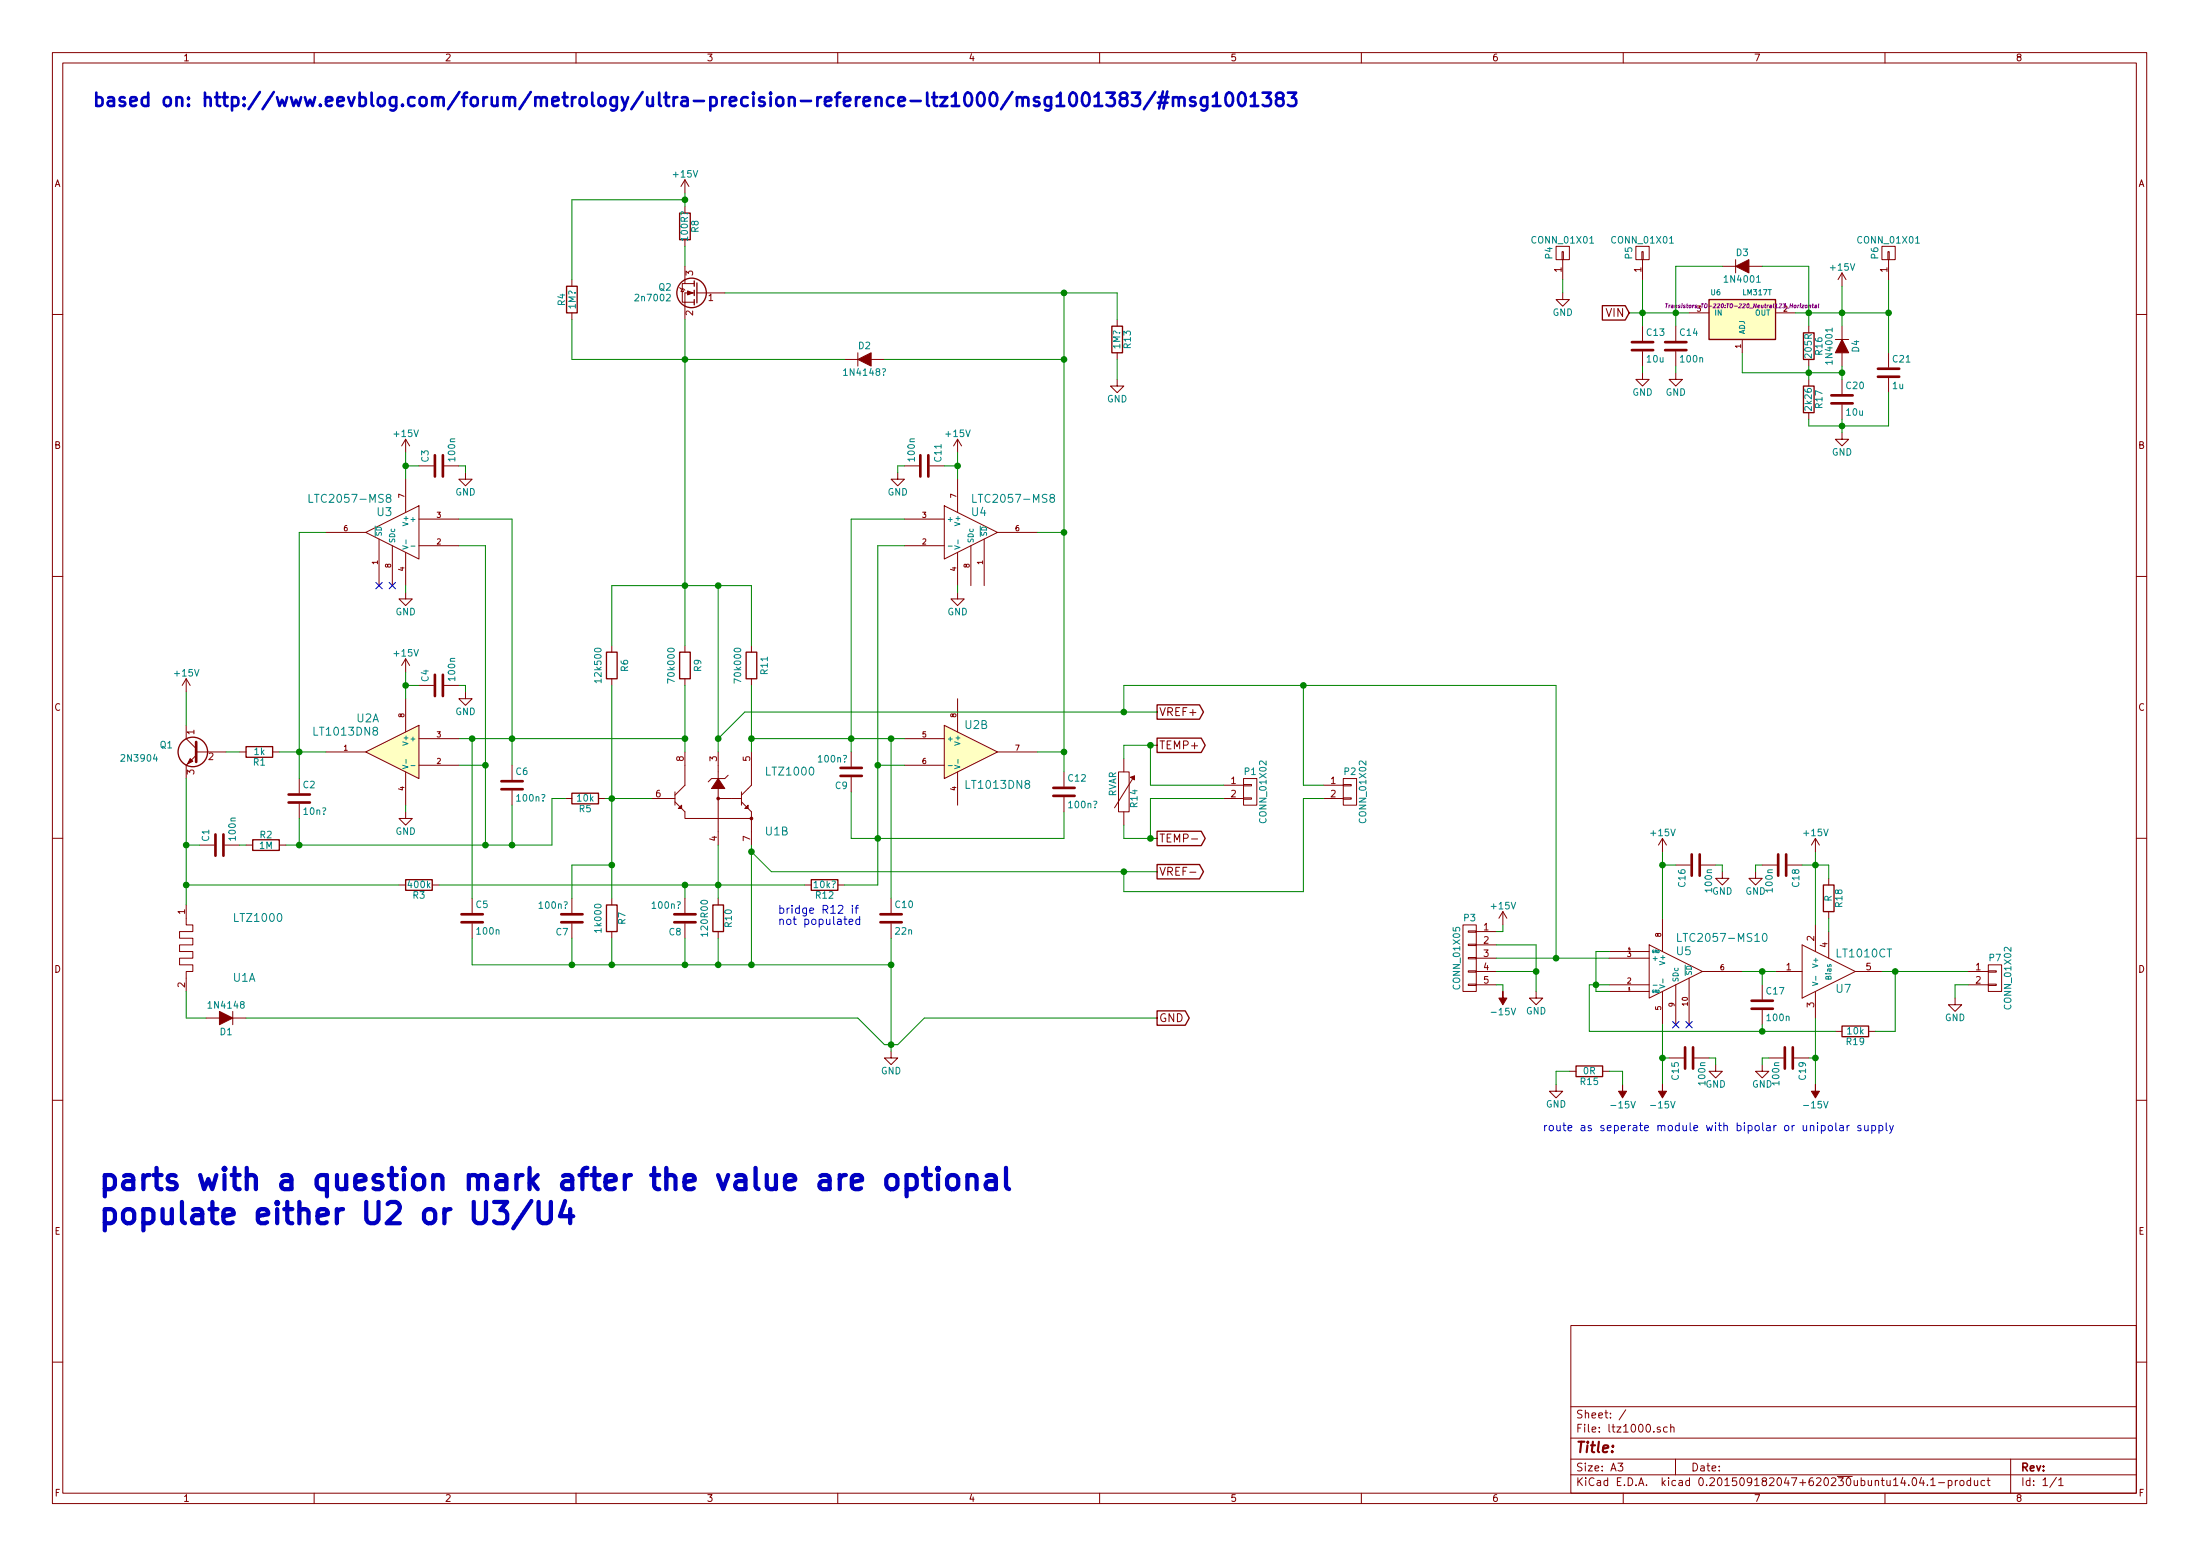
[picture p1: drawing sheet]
EESchema Schematic File Version 2
LIBS:power
LIBS:device
LIBS:transistors
LIBS:conn
LIBS:linear
LIBS:regul
LIBS:74xx
LIBS:cmos4000
LIBS:adc-dac
LIBS:memory
LIBS:xilinx
LIBS:microcontrollers
LIBS:dsp
LIBS:microchip
LIBS:analog_switches
LIBS:motorola
LIBS:texas
LIBS:intel
LIBS:audio
LIBS:interface
LIBS:digital-audio
LIBS:philips
LIBS:display
LIBS:cypress
LIBS:siliconi
LIBS:opto
LIBS:atmel
LIBS:contrib
LIBS:valves
LIBS:amps
LIBS:connector
LIBS:crystal_smd
LIBS:documentation
LIBS:ic
LIBS:misc
LIBS:mixed-signal
LIBS:powersyms
LIBS:rf
LIBS:uni
LIBS:vreg
LIBS:µcontroller
LIBS:ltz1000-cache
EELAYER 25 0
EELAYER END
$Descr A3 16535 11693
encoding utf-8
Sheet 1 1
Title ""
Date ""
Rev ""
Comp ""
Comment1 ""
Comment2 ""
Comment3 ""
Comment4 ""
$EndDescr
$Comp
L LTZ1000 U1
U 1 1
P 1400 7100
F 0 "U1" H 1750 6850 60  0000 L CNN
F 1 "LTZ1000" H 1750 7300 60  0000 L CNN
F 2 "misc:TO-5-8" H 1700 6550 60  0001 C CNN
F 3 "" H 1700 6550 60  0000 C CNN
	1    1400 7100
	1    0    0    -1  
$EndComp
$Comp
L LTZ1000 U1
U 2 1
P 5400 6000
F 0 "U1" H 5750 5750 60  0000 L CNN
F 1 "LTZ1000" H 5750 6200 60  0000 L CNN
F 2 "misc:TO-5-8" H 5700 5450 60  0001 C CNN
F 3 "" H 5700 5450 60  0000 C CNN
	2    5400 6000
	1    0    0    -1  
$EndComp
$Comp
L Q_NPN_CBE Q1
U 1 1
P 1500 5650
F 0 "Q1" H 1800 5700 50  0000 R CNN
F 1 "2N3904" H 2100 5600 50  0000 R CNN
F 2 "Housings_TO-92:TO-92_Molded_Narrow" H 1700 5750 29  0001 C CNN
F 3 "" H 1500 5650 60  0000 C CNN
	1    1500 5650
	-1   0    0    -1  
$EndComp
$Comp
L R R1
U 1 1
P 1950 5650
F 0 "R1" V 2030 5650 50  0000 C CNN
F 1 "1k" V 1950 5650 50  0000 C CNN
F 2 "Capacitors_SMD:C_0603" V 1880 5650 30  0001 C CNN
F 3 "" H 1950 5650 30  0000 C CNN
	1    1950 5650
	0    1    1    0   
$EndComp
$Comp
L D D1
U 1 1
P 1700 7650
F 0 "D1" H 1700 7750 50  0000 C CNN
F 1 "1N4148" H 1700 7550 50  0000 C CNN
F 2 "Diodes_ThroughHole:Diode_DO-41_SOD81_Horizontal_RM10" H 1700 7650 60  0001 C CNN
F 3 "" H 1700 7650 60  0000 C CNN
	1    1700 7650
	-1   0    0    1   
$EndComp
$Comp
L LM358 U2
U 1 1
P 2950 5650
F 0 "U2" H 3050 5900 60  0000 L CNN
F 1 "LT1013DN8" H 3050 5800 60  0000 L CNN
F 2 "Sockets_DIP:DIP-8__300" H 2950 5650 60  0001 C CNN
F 3 "" H 2950 5650 60  0000 C CNN
	1    2950 5650
	-1   0    0    -1  
$EndComp
$Comp
L LM358 U2
U 2 1
P 7300 5650
F 0 "U2" H 7250 5850 60  0000 L CNN
F 1 "LT1013DN8" H 7250 5400 60  0000 L CNN
F 2 "Sockets_DIP:DIP-8__300" H 7300 5650 60  0001 C CNN
F 3 "" H 7300 5650 60  0000 C CNN
	2    7300 5650
	1    0    0    -1  
$EndComp
$Comp
L R R2
U 1 1
P 2000 6350
F 0 "R2" V 2080 6350 50  0000 C CNN
F 1 "1M" V 2000 6350 50  0000 C CNN
F 2 "Capacitors_SMD:C_0603" V 1930 6350 30  0001 C CNN
F 3 "" H 2000 6350 30  0000 C CNN
	1    2000 6350
	0    -1   -1   0   
$EndComp
$Comp
L C C1
U 1 1
P 1650 6350
F 0 "C1" H 1675 6450 50  0000 L CNN
F 1 "100n" H 1675 6250 50  0000 L CNN
F 2 "Capacitors_SMD:C_0603" H 1688 6200 30  0001 C CNN
F 3 "" H 1650 6350 60  0000 C CNN
	1    1650 6350
	0    -1   -1   0   
$EndComp
$Comp
L +15V #PWR01
U 1 1
P 1400 5200
F 0 "#PWR01" H 1400 5050 50  0001 C CNN
F 1 "+15V" H 1400 5340 50  0000 C CNN
F 2 "" H 1400 5200 60  0000 C CNN
F 3 "" H 1400 5200 60  0000 C CNN
	1    1400 5200
	1    0    0    -1  
$EndComp
$Comp
L +15V #PWR02
U 1 1
P 3050 5050
F 0 "#PWR02" H 3050 4900 50  0001 C CNN
F 1 "+15V" H 3050 5190 50  0000 C CNN
F 2 "" H 3050 5050 60  0000 C CNN
F 3 "" H 3050 5050 60  0000 C CNN
	1    3050 5050
	1    0    0    -1  
$EndComp
$Comp
L C C4
U 1 1
P 3300 5150
F 0 "C4" H 3325 5250 50  0000 L CNN
F 1 "100n" H 3325 5050 50  0000 L CNN
F 2 "Capacitors_ThroughHole:C_Rect_L7_W2.5_P5" H 3338 5000 30  0001 C CNN
F 3 "" H 3300 5150 60  0000 C CNN
	1    3300 5150
	0    -1   -1   0   
$EndComp
$Comp
L GND #PWR03
U 1 1
P 3500 5200
F 0 "#PWR03" H 3500 4950 50  0001 C CNN
F 1 "GND" H 3500 5050 50  0000 C CNN
F 2 "" H 3500 5200 60  0000 C CNN
F 3 "" H 3500 5200 60  0000 C CNN
	1    3500 5200
	1    0    0    -1  
$EndComp
$Comp
L LTC2057-MS8 U3
U 1 1
P 2950 4000
F 0 "U3" H 2950 4150 60  0000 L CNN
F 1 "LTC2057-MS8" H 2950 4250 60  0000 L CNN
F 2 "Housings_SSOP:MSOP-8_3x3mm_Pitch0.65mm" H 2950 4000 60  0001 C CNN
F 3 "" H 2950 4000 60  0000 C CNN
	1    2950 4000
	-1   0    0    -1  
$EndComp
$Comp
L +15V #PWR04
U 1 1
P 3050 3400
F 0 "#PWR04" H 3050 3250 50  0001 C CNN
F 1 "+15V" H 3050 3540 50  0000 C CNN
F 2 "" H 3050 3400 60  0000 C CNN
F 3 "" H 3050 3400 60  0000 C CNN
	1    3050 3400
	1    0    0    -1  
$EndComp
$Comp
L C C3
U 1 1
P 3300 3500
F 0 "C3" H 3325 3600 50  0000 L CNN
F 1 "100n" H 3325 3400 50  0000 L CNN
F 2 "Capacitors_SMD:C_0603" H 3338 3350 30  0001 C CNN
F 3 "" H 3300 3500 60  0000 C CNN
	1    3300 3500
	0    -1   -1   0   
$EndComp
$Comp
L GND #PWR05
U 1 1
P 3500 3550
F 0 "#PWR05" H 3500 3300 50  0001 C CNN
F 1 "GND" H 3500 3400 50  0000 C CNN
F 2 "" H 3500 3550 60  0000 C CNN
F 3 "" H 3500 3550 60  0000 C CNN
	1    3500 3550
	1    0    0    -1  
$EndComp
$Comp
L GND #PWR06
U 1 1
P 3050 6100
F 0 "#PWR06" H 3050 5850 50  0001 C CNN
F 1 "GND" H 3050 5950 50  0000 C CNN
F 2 "" H 3050 6100 60  0000 C CNN
F 3 "" H 3050 6100 60  0000 C CNN
	1    3050 6100
	1    0    0    -1  
$EndComp
$Comp
L GND #PWR07
U 1 1
P 3050 4450
F 0 "#PWR07" H 3050 4200 50  0001 C CNN
F 1 "GND" H 3050 4300 50  0000 C CNN
F 2 "" H 3050 4450 60  0000 C CNN
F 3 "" H 3050 4450 60  0000 C CNN
	1    3050 4450
	1    0    0    -1  
$EndComp
NoConn ~ 2950 4400
NoConn ~ 2850 4400
$Comp
L C C6
U 1 1
P 3850 5900
F 0 "C6" H 3875 6000 50  0000 L CNN
F 1 "100n?" H 3875 5800 50  0000 L CNN
F 2 "Capacitors_SMD:C_0603" H 3888 5750 30  0001 C CNN
F 3 "" H 3850 5900 60  0000 C CNN
	1    3850 5900
	1    0    0    -1  
$EndComp
$Comp
L C C2
U 1 1
P 2250 6000
F 0 "C2" H 2275 6100 50  0000 L CNN
F 1 "10n?" H 2275 5900 50  0000 L CNN
F 2 "Capacitors_SMD:C_0603" H 2288 5850 30  0001 C CNN
F 3 "" H 2250 6000 60  0000 C CNN
	1    2250 6000
	1    0    0    -1  
$EndComp
Text Notes 700  800  0    100  ~ 20
based on: http://www.eevblog.com/forum/metrology/ultra-precision-reference-ltz1000/msg1001383/#msg1001383
$Comp
L R R5
U 1 1
P 4400 6000
F 0 "R5" V 4480 6000 50  0000 C CNN
F 1 "10k" V 4400 6000 50  0000 C CNN
F 2 "Capacitors_SMD:C_0603" V 4330 6000 30  0001 C CNN
F 3 "" H 4400 6000 30  0000 C CNN
	1    4400 6000
	0    1    1    0   
$EndComp
$Comp
L R R7
U 1 1
P 4600 6900
F 0 "R7" V 4680 6900 50  0000 C CNN
F 1 "1k000" V 4500 6900 50  0000 C CNN
F 2 "Resistors_ThroughHole:Resistor_Horizontal_RM30mm" V 4530 6900 30  0001 C CNN
F 3 "" H 4600 6900 30  0000 C CNN
	1    4600 6900
	1    0    0    -1  
$EndComp
$Comp
L R R6
U 1 1
P 4600 5000
F 0 "R6" V 4700 5000 50  0000 C CNN
F 1 "12k500" V 4500 5000 50  0000 C CNN
F 2 "Resistors_ThroughHole:Resistor_Horizontal_RM30mm" V 4530 5000 30  0001 C CNN
F 3 "" H 4600 5000 30  0000 C CNN
	1    4600 5000
	1    0    0    -1  
$EndComp
$Comp
L C C7
U 1 1
P 4300 6900
F 0 "C7" H 4325 7000 50  0000 L CNN
F 1 "100n?" H 4325 6800 50  0000 L CNN
F 2 "Capacitors_SMD:C_0603" H 4338 6750 30  0001 C CNN
F 3 "" H 4300 6900 60  0000 C CNN
	1    4300 6900
	-1   0    0    1   
$EndComp
$Comp
L R R10
U 1 1
P 5400 6900
F 0 "R10" V 5480 6900 50  0000 C CNN
F 1 "120R00" V 5300 6900 50  0000 C CNN
F 2 "Resistors_ThroughHole:Resistor_Horizontal_RM30mm" V 5330 6900 30  0001 C CNN
F 3 "" H 5400 6900 30  0000 C CNN
	1    5400 6900
	1    0    0    -1  
$EndComp
$Comp
L R R3
U 1 1
P 3150 6650
F 0 "R3" V 3230 6650 50  0000 C CNN
F 1 "400k" V 3150 6650 50  0000 C CNN
F 2 "Capacitors_SMD:C_0603" V 3080 6650 30  0001 C CNN
F 3 "" H 3150 6650 30  0000 C CNN
	1    3150 6650
	0    1    1    0   
$EndComp
$Comp
L C C8
U 1 1
P 5150 6900
F 0 "C8" H 5175 7000 50  0000 L CNN
F 1 "100n?" H 5175 6800 50  0000 L CNN
F 2 "Capacitors_SMD:C_0603" H 5188 6750 30  0001 C CNN
F 3 "" H 5150 6900 60  0000 C CNN
	1    5150 6900
	-1   0    0    1   
$EndComp
$Comp
L R R9
U 1 1
P 5150 5000
F 0 "R9" V 5250 5000 50  0000 C CNN
F 1 "70k000" V 5050 5000 50  0000 C CNN
F 2 "Resistors_ThroughHole:Resistor_Horizontal_RM30mm" V 5080 5000 30  0001 C CNN
F 3 "" H 5150 5000 30  0000 C CNN
	1    5150 5000
	1    0    0    -1  
$EndComp
$Comp
L R R11
U 1 1
P 5650 5000
F 0 "R11" V 5750 5000 50  0000 C CNN
F 1 "70k000" V 5550 5000 50  0000 C CNN
F 2 "Resistors_ThroughHole:Resistor_Horizontal_RM30mm" V 5580 5000 30  0001 C CNN
F 3 "" H 5650 5000 30  0000 C CNN
	1    5650 5000
	1    0    0    -1  
$EndComp
$Comp
L R R12
U 1 1
P 6200 6650
F 0 "R12" V 6280 6650 50  0000 C CNN
F 1 "10k?" V 6200 6650 50  0000 C CNN
F 2 "Capacitors_SMD:C_0603" V 6130 6650 30  0001 C CNN
F 3 "" H 6200 6650 30  0000 C CNN
	1    6200 6650
	0    1    1    0   
$EndComp
$Comp
L C C9
U 1 1
P 6400 5800
F 0 "C9" H 6425 5900 50  0000 L CNN
F 1 "100n?" H 6425 5700 50  0000 L CNN
F 2 "Capacitors_SMD:C_0603" H 6438 5650 30  0001 C CNN
F 3 "" H 6400 5800 60  0000 C CNN
	1    6400 5800
	-1   0    0    1   
$EndComp
$Comp
L C C12
U 1 1
P 8000 5950
F 0 "C12" H 8025 6050 50  0000 L CNN
F 1 "100n?" H 8025 5850 50  0000 L CNN
F 2 "Capacitors_SMD:C_0603" H 8038 5800 30  0001 C CNN
F 3 "" H 8000 5950 60  0000 C CNN
	1    8000 5950
	1    0    0    -1  
$EndComp
$Comp
L LTC2057-MS8 U4
U 1 1
P 7300 4000
F 0 "U4" H 7300 4150 60  0000 L CNN
F 1 "LTC2057-MS8" H 7300 4250 60  0000 L CNN
F 2 "Housings_SSOP:MSOP-8_3x3mm_Pitch0.65mm" H 7300 4000 60  0001 C CNN
F 3 "" H 7300 4000 60  0000 C CNN
	1    7300 4000
	1    0    0    -1  
$EndComp
$Comp
L +15V #PWR08
U 1 1
P 7200 3400
F 0 "#PWR08" H 7200 3250 50  0001 C CNN
F 1 "+15V" H 7200 3540 50  0000 C CNN
F 2 "" H 7200 3400 60  0000 C CNN
F 3 "" H 7200 3400 60  0000 C CNN
	1    7200 3400
	-1   0    0    -1  
$EndComp
$Comp
L C C11
U 1 1
P 6950 3500
F 0 "C11" H 6975 3600 50  0000 L CNN
F 1 "100n" H 6975 3400 50  0000 L CNN
F 2 "Capacitors_SMD:C_0603" H 6988 3350 30  0001 C CNN
F 3 "" H 6950 3500 60  0000 C CNN
	1    6950 3500
	0    1    -1   0   
$EndComp
$Comp
L GND #PWR09
U 1 1
P 6750 3550
F 0 "#PWR09" H 6750 3300 50  0001 C CNN
F 1 "GND" H 6750 3400 50  0000 C CNN
F 2 "" H 6750 3550 60  0000 C CNN
F 3 "" H 6750 3550 60  0000 C CNN
	1    6750 3550
	-1   0    0    -1  
$EndComp
$Comp
L GND #PWR010
U 1 1
P 7200 4450
F 0 "#PWR010" H 7200 4200 50  0001 C CNN
F 1 "GND" H 7200 4300 50  0000 C CNN
F 2 "" H 7200 4450 60  0000 C CNN
F 3 "" H 7200 4450 60  0000 C CNN
	1    7200 4450
	1    0    0    -1  
$EndComp
$Comp
L D D2
U 1 1
P 6500 2700
F 0 "D2" H 6500 2800 50  0000 C CNN
F 1 "1N4148?" H 6500 2600 50  0000 C CNN
F 2 "Diodes_ThroughHole:Diode_DO-41_SOD81_Horizontal_RM10" H 6500 2700 60  0001 C CNN
F 3 "" H 6500 2700 60  0000 C CNN
	1    6500 2700
	1    0    0    -1  
$EndComp
$Comp
L C C10
U 1 1
P 6700 6900
F 0 "C10" H 6725 7000 50  0000 L CNN
F 1 "22n" H 6725 6800 50  0000 L CNN
F 2 "Capacitors_ThroughHole:C_Rect_L7_W2.5_P5" H 6738 6750 30  0001 C CNN
F 3 "" H 6700 6900 60  0000 C CNN
	1    6700 6900
	1    0    0    -1  
$EndComp
$Comp
L R R8
U 1 1
P 5150 1700
F 0 "R8" V 5230 1700 50  0000 C CNN
F 1 "100R?" V 5150 1700 50  0000 C CNN
F 2 "Capacitors_SMD:C_0603" V 5080 1700 30  0001 C CNN
F 3 "" H 5150 1700 30  0000 C CNN
	1    5150 1700
	1    0    0    -1  
$EndComp
$Comp
L +15V #PWR011
U 1 1
P 5150 1450
F 0 "#PWR011" H 5150 1300 50  0001 C CNN
F 1 "+15V" H 5150 1590 50  0000 C CNN
F 2 "" H 5150 1450 60  0000 C CNN
F 3 "" H 5150 1450 60  0000 C CNN
	1    5150 1450
	1    0    0    -1  
$EndComp
$Comp
L R R4
U 1 1
P 4300 2250
F 0 "R4" V 4380 2250 50  0000 C CNN
F 1 "1M?" V 4300 2250 50  0000 C CNN
F 2 "Capacitors_SMD:C_0603" V 4230 2250 30  0001 C CNN
F 3 "" H 4300 2250 30  0000 C CNN
	1    4300 2250
	-1   0    0    1   
$EndComp
$Comp
L R R13
U 1 1
P 8400 2550
F 0 "R13" V 8480 2550 50  0000 C CNN
F 1 "1M?" V 8400 2550 50  0000 C CNN
F 2 "Capacitors_SMD:C_0603" V 8330 2550 30  0001 C CNN
F 3 "" H 8400 2550 30  0000 C CNN
	1    8400 2550
	1    0    0    -1  
$EndComp
$Comp
L 2n7002 Q2
U 1 1
P 5250 2200
F 0 "Q2" H 5450 2240 50  0000 L CNN
F 1 "2n7002" H 5450 2160 50  0000 L CNN
F 2 "Housings_SOT-23_SOT-143_TSOT-6:SOT-23" H 5450 2300 29  0001 C CNN
F 3 "" H 5250 2200 60  0000 C CNN
	1    5250 2200
	-1   0    0    -1  
$EndComp
$Comp
L GND #PWR012
U 1 1
P 8400 2850
F 0 "#PWR012" H 8400 2600 50  0001 C CNN
F 1 "GND" H 8400 2700 50  0000 C CNN
F 2 "" H 8400 2850 60  0000 C CNN
F 3 "" H 8400 2850 60  0000 C CNN
	1    8400 2850
	1    0    0    -1  
$EndComp
$Comp
L C C5
U 1 1
P 3550 6900
F 0 "C5" H 3575 7000 50  0000 L CNN
F 1 "100n" H 3575 6800 50  0000 L CNN
F 2 "Capacitors_ThroughHole:C_Rect_L7_W2.5_P5" H 3588 6750 30  0001 C CNN
F 3 "" H 3550 6900 60  0000 C CNN
	1    3550 6900
	1    0    0    -1  
$EndComp
Text GLabel 8700 5350 2    60   Output ~ 0
VREF+
Text GLabel 8700 6550 2    60   Output ~ 0
VREF-
$Comp
L GND #PWR013
U 1 1
P 6700 7900
F 0 "#PWR013" H 6700 7650 50  0001 C CNN
F 1 "GND" H 6700 7750 50  0000 C CNN
F 2 "" H 6700 7900 60  0000 C CNN
F 3 "" H 6700 7900 60  0000 C CNN
	1    6700 7900
	1    0    0    -1  
$EndComp
$Comp
L RVAR R14
U 1 1
P 8450 5950
F 0 "R14" V 8530 5900 50  0000 C CNN
F 1 "RVAR" V 8370 6010 50  0000 C CNN
F 2 "Capacitors_SMD:C_0603" H 8450 5950 60  0001 C CNN
F 3 "" H 8450 5950 60  0000 C CNN
	1    8450 5950
	1    0    0    -1  
$EndComp
Wire Wire Line
	1400 5850 1400 6800
Wire Wire Line
	1700 5650 1800 5650
Wire Wire Line
	1400 7650 1550 7650
Wire Wire Line
	1400 7650 1400 7450
Wire Wire Line
	2100 5650 2450 5650
Wire Wire Line
	1500 6350 1400 6350
Connection ~ 1400 6350
Wire Wire Line
	1800 6350 1850 6350
Wire Wire Line
	2150 6350 4150 6350
Wire Wire Line
	3650 4100 3650 6350
Wire Wire Line
	3650 5750 3450 5750
Wire Wire Line
	1400 5450 1400 5200
Wire Wire Line
	3050 5050 3050 5250
Wire Wire Line
	3050 5150 3150 5150
Connection ~ 3050 5150
Wire Wire Line
	3500 5200 3500 5150
Wire Wire Line
	3500 5150 3450 5150
Wire Wire Line
	2450 4000 2250 4000
Wire Wire Line
	2250 4000 2250 5850
Connection ~ 2250 5650
Connection ~ 3650 5750
Wire Wire Line
	3450 5550 5150 5550
Wire Wire Line
	3650 4100 3450 4100
Wire Wire Line
	3450 3900 3850 3900
Wire Wire Line
	3850 3900 3850 5750
Connection ~ 3850 5550
Wire Wire Line
	3050 3400 3050 3600
Wire Wire Line
	3050 3500 3150 3500
Connection ~ 3050 3500
Wire Wire Line
	3500 3550 3500 3500
Wire Wire Line
	3500 3500 3450 3500
Wire Wire Line
	3050 6100 3050 6050
Wire Wire Line
	3050 4450 3050 4400
Wire Wire Line
	3850 6350 3850 6050
Connection ~ 3650 6350
Wire Wire Line
	2250 6150 2250 6350
Connection ~ 2250 6350
Wire Wire Line
	5150 5150 5150 5650
Wire Wire Line
	4250 6000 4150 6000
Wire Wire Line
	4150 6000 4150 6350
Connection ~ 3850 6350
Wire Wire Line
	4550 6000 4900 6000
Wire Wire Line
	4600 5150 4600 6750
Connection ~ 4600 6000
Connection ~ 4600 6500
Wire Wire Line
	4600 7250 4600 7050
Wire Wire Line
	3550 7250 6700 7250
Wire Wire Line
	4300 7250 4300 7050
Connection ~ 4600 7250
Wire Wire Line
	4300 6750 4300 6500
Wire Wire Line
	4300 6500 4600 6500
Wire Wire Line
	5400 7250 5400 7050
Wire Wire Line
	5400 6350 5400 6750
Wire Wire Line
	3000 6650 1400 6650
Connection ~ 1400 6650
Wire Wire Line
	3300 6650 6050 6650
Connection ~ 5400 6650
Wire Wire Line
	5650 6350 5650 7250
Connection ~ 5400 7250
Wire Wire Line
	5650 6400 5800 6550
Connection ~ 5650 6400
Wire Wire Line
	5150 6750 5150 6650
Connection ~ 5150 6650
Wire Wire Line
	5150 7050 5150 7250
Connection ~ 5150 7250
Connection ~ 5150 5550
Wire Wire Line
	5650 5150 5650 5650
Wire Wire Line
	5400 4400 5400 5650
Wire Wire Line
	5400 5550 5600 5350
Connection ~ 5400 5550
Wire Wire Line
	5650 5550 6800 5550
Connection ~ 5650 5550
Wire Wire Line
	6600 6650 6350 6650
Wire Wire Line
	6600 4100 6600 6650
Wire Wire Line
	6600 5750 6800 5750
Wire Wire Line
	6400 3900 6400 5650
Connection ~ 6400 5550
Wire Wire Line
	6400 5950 6400 6300
Wire Wire Line
	6400 6300 8000 6300
Connection ~ 6600 6300
Wire Wire Line
	8000 6300 8000 6100
Wire Wire Line
	8000 5650 7800 5650
Wire Wire Line
	8000 2200 8000 5800
Wire Wire Line
	6400 3900 6800 3900
Wire Wire Line
	6600 4100 6800 4100
Connection ~ 6600 5750
Wire Wire Line
	7200 3400 7200 3600
Wire Wire Line
	7200 3500 7100 3500
Connection ~ 7200 3500
Wire Wire Line
	6750 3550 6750 3500
Wire Wire Line
	6750 3500 6800 3500
Wire Wire Line
	8000 4000 7800 4000
Connection ~ 8000 5650
Wire Wire Line
	7200 4450 7200 4400
Wire Wire Line
	6650 2700 8000 2700
Connection ~ 8000 4000
Wire Wire Line
	4300 2700 6350 2700
Wire Wire Line
	5150 2400 5150 4850
Wire Wire Line
	4600 4850 4600 4400
Wire Wire Line
	4600 4400 5650 4400
Connection ~ 5150 4400
Wire Wire Line
	5650 4400 5650 4850
Connection ~ 5400 4400
Wire Wire Line
	6700 6750 6700 5550
Connection ~ 6700 5550
Wire Wire Line
	6700 7050 6700 7900
Connection ~ 5650 7250
Connection ~ 5150 2700
Wire Wire Line
	5150 1850 5150 2000
Wire Wire Line
	5150 1450 5150 1550
Wire Wire Line
	5450 2200 8400 2200
Connection ~ 8000 2700
Wire Wire Line
	4300 2100 4300 1500
Wire Wire Line
	4300 1500 5150 1500
Connection ~ 5150 1500
Wire Wire Line
	4300 2400 4300 2700
Wire Wire Line
	8400 2200 8400 2400
Connection ~ 8000 2200
Wire Wire Line
	8400 2850 8400 2700
Wire Wire Line
	3550 7050 3550 7250
Connection ~ 4300 7250
Wire Wire Line
	3550 5550 3550 6750
Connection ~ 3550 5550
Wire Wire Line
	5800 6550 8700 6550
Wire Wire Line
	5600 5350 8700 5350
Wire Wire Line
	1850 7650 6450 7650
Connection ~ 6700 7250
Wire Wire Line
	6450 7650 6650 7850
Wire Wire Line
	6650 7850 6750 7850
Connection ~ 6700 7850
Wire Wire Line
	8450 5700 8450 5600
Wire Wire Line
	8450 5600 8700 5600
Wire Wire Line
	8450 6200 8450 6300
Wire Wire Line
	8450 6300 8700 6300
Text GLabel 8700 5600 2    60   Output ~ 0
TEMP+
Text GLabel 8700 6300 2    60   Output ~ 0
TEMP-
Wire Wire Line
	6750 7850 6950 7650
Wire Wire Line
	6950 7650 8700 7650
Text GLabel 8700 7650 2    60   Output ~ 0
GND
$Comp
L LTC2057-MS10 U5
U 1 1
P 12600 7300
F 0 "U5" H 12600 7450 60  0000 L CNN
F 1 "LTC2057-MS10" H 12600 7550 60  0000 L CNN
F 2 "Housings_SSOP:MSOP-10_3x3mm_Pitch0.5mm" H 12600 7300 60  0001 C CNN
F 3 "" H 12600 7300 60  0000 C CNN
	1    12600 7300
	1    0    0    -1  
$EndComp
$Comp
L LT1010CT U7
U 1 1
P 13750 7300
F 0 "U7" H 13800 7200 60  0000 L TNN
F 1 "LT1010CT" H 13800 7400 60  0000 L BNN
F 2 "Power_Packages_ThroughHole:Pentawatt_Neutral_Staggered-Typ2_Horizontal_TO220-5-T05E" H 13800 7300 60  0001 C CNN
F 3 "" H 13800 7300 60  0000 C CNN
	1    13750 7300
	1    0    0    -1  
$EndComp
Wire Wire Line
	13100 7300 13350 7300
$Comp
L R R18
U 1 1
P 13750 6750
F 0 "R18" V 13830 6750 50  0000 C CNN
F 1 "R" V 13750 6750 50  0000 C CNN
F 2 "Capacitors_SMD:C_0603" V 13680 6750 30  0001 C CNN
F 3 "" H 13750 6750 30  0000 C CNN
	1    13750 6750
	1    0    0    -1  
$EndComp
Wire Wire Line
	13750 6900 13750 7000
Wire Wire Line
	13650 6400 13650 6950
Wire Wire Line
	13750 6500 13750 6600
Connection ~ 13650 6500
$Comp
L C C18
U 1 1
P 13400 6500
F 0 "C18" H 13425 6600 50  0000 L CNN
F 1 "100n" H 13425 6400 50  0000 L CNN
F 2 "Capacitors_SMD:C_0603" H 13438 6350 30  0001 C CNN
F 3 "" H 13400 6500 60  0000 C CNN
	1    13400 6500
	0    1    1    0   
$EndComp
$Comp
L GND #PWR014
U 1 1
P 13200 6550
F 0 "#PWR014" H 13200 6300 50  0001 C CNN
F 1 "GND" H 13200 6400 50  0000 C CNN
F 2 "" H 13200 6550 60  0000 C CNN
F 3 "" H 13200 6550 60  0000 C CNN
	1    13200 6550
	1    0    0    -1  
$EndComp
Wire Wire Line
	13550 6500 13750 6500
Wire Wire Line
	13200 6550 13200 6500
Wire Wire Line
	13200 6500 13250 6500
$Comp
L C C16
U 1 1
P 12750 6500
F 0 "C16" H 12775 6600 50  0000 L CNN
F 1 "100n" H 12775 6400 50  0000 L CNN
F 2 "Capacitors_SMD:C_0603" H 12788 6350 30  0001 C CNN
F 3 "" H 12750 6500 60  0000 C CNN
	1    12750 6500
	0    -1   1    0   
$EndComp
$Comp
L GND #PWR015
U 1 1
P 12950 6550
F 0 "#PWR015" H 12950 6300 50  0001 C CNN
F 1 "GND" H 12950 6400 50  0000 C CNN
F 2 "" H 12950 6550 60  0000 C CNN
F 3 "" H 12950 6550 60  0000 C CNN
	1    12950 6550
	-1   0    0    -1  
$EndComp
Wire Wire Line
	12950 6550 12950 6500
Wire Wire Line
	12950 6500 12900 6500
Wire Wire Line
	12500 6400 12500 6900
Wire Wire Line
	12500 6500 12600 6500
Connection ~ 12500 6500
NoConn ~ 12600 7700
NoConn ~ 12700 7700
$Comp
L R R19
U 1 1
P 13950 7750
F 0 "R19" V 14030 7750 50  0000 C CNN
F 1 "10k" V 13950 7750 50  0000 C CNN
F 2 "Capacitors_SMD:C_0603" V 13880 7750 30  0001 C CNN
F 3 "" H 13950 7750 30  0000 C CNN
	1    13950 7750
	0    1    1    0   
$EndComp
Wire Wire Line
	14100 7750 14250 7750
Wire Wire Line
	14250 7750 14250 7300
Wire Wire Line
	14150 7300 14800 7300
$Comp
L C C17
U 1 1
P 13250 7550
F 0 "C17" H 13275 7650 50  0000 L CNN
F 1 "100n" H 13275 7450 50  0000 L CNN
F 2 "Capacitors_SMD:C_0603" H 13288 7400 30  0001 C CNN
F 3 "" H 13250 7550 60  0000 C CNN
	1    13250 7550
	1    0    0    -1  
$EndComp
Wire Wire Line
	13250 7700 13250 7750
Wire Wire Line
	11950 7750 13800 7750
Wire Wire Line
	13250 7400 13250 7300
Connection ~ 13250 7300
Wire Wire Line
	11950 7750 11950 7400
Wire Wire Line
	11950 7400 12100 7400
Connection ~ 13250 7750
Wire Wire Line
	12000 7450 12100 7450
Wire Wire Line
	12000 7150 12000 7450
Connection ~ 12000 7400
Wire Wire Line
	12100 7150 12000 7150
Wire Wire Line
	11250 7200 12100 7200
Text Notes 11600 8500 0    60   ~ 0
route as seperate module with bipolar or unipolar supply
$Comp
L +15V #PWR016
U 1 1
P 12500 6400
F 0 "#PWR016" H 12500 6250 50  0001 C CNN
F 1 "+15V" H 12500 6540 50  0000 C CNN
F 2 "" H 12500 6400 60  0000 C CNN
F 3 "" H 12500 6400 60  0000 C CNN
	1    12500 6400
	1    0    0    -1  
$EndComp
$Comp
L +15V #PWR017
U 1 1
P 13650 6400
F 0 "#PWR017" H 13650 6250 50  0001 C CNN
F 1 "+15V" H 13650 6540 50  0000 C CNN
F 2 "" H 13650 6400 60  0000 C CNN
F 3 "" H 13650 6400 60  0000 C CNN
	1    13650 6400
	1    0    0    -1  
$EndComp
$Comp
L C C15
U 1 1
P 12700 7950
F 0 "C15" H 12725 8050 50  0000 L CNN
F 1 "100n" H 12725 7850 50  0000 L CNN
F 2 "Capacitors_SMD:C_0603" H 12738 7800 30  0001 C CNN
F 3 "" H 12700 7950 60  0000 C CNN
	1    12700 7950
	0    -1   1    0   
$EndComp
$Comp
L GND #PWR018
U 1 1
P 12900 8000
F 0 "#PWR018" H 12900 7750 50  0001 C CNN
F 1 "GND" H 12900 7850 50  0000 C CNN
F 2 "" H 12900 8000 60  0000 C CNN
F 3 "" H 12900 8000 60  0000 C CNN
	1    12900 8000
	-1   0    0    -1  
$EndComp
Wire Wire Line
	12900 8000 12900 7950
Wire Wire Line
	12900 7950 12850 7950
Wire Wire Line
	12500 7700 12500 8150
Wire Wire Line
	12500 7950 12550 7950
$Comp
L C C19
U 1 1
P 13450 7950
F 0 "C19" H 13475 8050 50  0000 L CNN
F 1 "100n" H 13475 7850 50  0000 L CNN
F 2 "Capacitors_SMD:C_0603" H 13488 7800 30  0001 C CNN
F 3 "" H 13450 7950 60  0000 C CNN
	1    13450 7950
	0    1    1    0   
$EndComp
$Comp
L GND #PWR019
U 1 1
P 13250 8000
F 0 "#PWR019" H 13250 7750 50  0001 C CNN
F 1 "GND" H 13250 7850 50  0000 C CNN
F 2 "" H 13250 8000 60  0000 C CNN
F 3 "" H 13250 8000 60  0000 C CNN
	1    13250 8000
	1    0    0    -1  
$EndComp
Wire Wire Line
	13250 8000 13250 7950
Wire Wire Line
	13250 7950 13300 7950
Wire Wire Line
	13650 7650 13650 8150
Wire Wire Line
	13650 7950 13600 7950
$Comp
L -15V #PWR22
U 1 1
P 12500 8150
F 0 "#PWR22" H 12500 8250 50  0001 C CNN
F 1 "-15V" H 12500 8300 50  0000 C CNN
F 2 "" H 12500 8150 60  0000 C CNN
F 3 "" H 12500 8150 60  0000 C CNN
	1    12500 8150
	-1   0    0    1   
$EndComp
Connection ~ 12500 7950
$Comp
L -15V #PWR29
U 1 1
P 13650 8150
F 0 "#PWR29" H 13650 8250 50  0001 C CNN
F 1 "-15V" H 13650 8300 50  0000 C CNN
F 2 "" H 13650 8150 60  0000 C CNN
F 3 "" H 13650 8150 60  0000 C CNN
	1    13650 8150
	-1   0    0    1   
$EndComp
Connection ~ 13650 7950
$Comp
L -15V #PWR19
U 1 1
P 12200 8150
F 0 "#PWR19" H 12200 8250 50  0001 C CNN
F 1 "-15V" H 12200 8300 50  0000 C CNN
F 2 "" H 12200 8150 60  0000 C CNN
F 3 "" H 12200 8150 60  0000 C CNN
	1    12200 8150
	1    0    0    1   
$EndComp
$Comp
L GND #PWR020
U 1 1
P 11700 8150
F 0 "#PWR020" H 11700 7900 50  0001 C CNN
F 1 "GND" H 11700 8000 50  0000 C CNN
F 2 "" H 11700 8150 60  0000 C CNN
F 3 "" H 11700 8150 60  0000 C CNN
	1    11700 8150
	-1   0    0    -1  
$EndComp
$Comp
L R R15
U 1 1
P 11950 8050
F 0 "R15" V 12030 8050 50  0000 C CNN
F 1 "0R" V 11950 8050 50  0000 C CNN
F 2 "Capacitors_SMD:C_1210" V 11880 8050 30  0001 C CNN
F 3 "" H 11950 8050 30  0000 C CNN
	1    11950 8050
	0    -1   1    0   
$EndComp
Wire Wire Line
	11700 8150 11700 8050
Wire Wire Line
	11700 8050 11800 8050
Wire Wire Line
	12100 8050 12200 8050
Wire Wire Line
	12200 8050 12200 8150
$Comp
L CONN_01X05 P3
U 1 1
P 11050 7200
F 0 "P3" H 11050 7500 50  0000 C CNN
F 1 "CONN_01X05" V 11150 7200 50  0000 C CNN
F 2 "Pin_Headers:Pin_Header_Straight_1x05" H 11050 7200 60  0001 C CNN
F 3 "" H 11050 7200 60  0000 C CNN
	1    11050 7200
	-1   0    0    -1  
$EndComp
$Comp
L -15V #PWR15
U 1 1
P 11300 7450
F 0 "#PWR15" H 11300 7550 50  0001 C CNN
F 1 "-15V" H 11300 7600 50  0000 C CNN
F 2 "" H 11300 7450 60  0000 C CNN
F 3 "" H 11300 7450 60  0000 C CNN
	1    11300 7450
	1    0    0    1   
$EndComp
Wire Wire Line
	11250 7400 11300 7400
Wire Wire Line
	11300 7400 11300 7450
$Comp
L +15V #PWR021
U 1 1
P 11300 6950
F 0 "#PWR021" H 11300 6800 50  0001 C CNN
F 1 "+15V" H 11300 7090 50  0000 C CNN
F 2 "" H 11300 6950 60  0000 C CNN
F 3 "" H 11300 6950 60  0000 C CNN
	1    11300 6950
	1    0    0    -1  
$EndComp
Wire Wire Line
	11250 7000 11300 7000
Wire Wire Line
	11300 7000 11300 6950
$Comp
L GND #PWR022
U 1 1
P 11550 7450
F 0 "#PWR022" H 11550 7200 50  0001 C CNN
F 1 "GND" H 11550 7300 50  0000 C CNN
F 2 "" H 11550 7450 60  0000 C CNN
F 3 "" H 11550 7450 60  0000 C CNN
	1    11550 7450
	-1   0    0    -1  
$EndComp
Wire Wire Line
	11250 7300 11550 7300
Wire Wire Line
	11550 7100 11550 7450
Wire Wire Line
	11250 7100 11550 7100
Connection ~ 11550 7300
$Comp
L CONN_01X02 P7
U 1 1
P 15000 7350
F 0 "P7" H 15000 7500 50  0000 C CNN
F 1 "CONN_01X02" V 15100 7350 50  0000 C CNN
F 2 "Pin_Headers:Pin_Header_Straight_1x02" H 15000 7350 60  0001 C CNN
F 3 "" H 15000 7350 60  0000 C CNN
	1    15000 7350
	1    0    0    -1  
$EndComp
Connection ~ 14250 7300
$Comp
L GND #PWR023
U 1 1
P 14700 7500
F 0 "#PWR023" H 14700 7250 50  0001 C CNN
F 1 "GND" H 14700 7350 50  0000 C CNN
F 2 "" H 14700 7500 60  0000 C CNN
F 3 "" H 14700 7500 60  0000 C CNN
	1    14700 7500
	-1   0    0    -1  
$EndComp
Wire Wire Line
	14700 7500 14700 7400
Wire Wire Line
	14700 7400 14800 7400
Wire Wire Line
	11700 7200 11700 5150
Wire Wire Line
	11700 5150 8450 5150
Wire Wire Line
	8450 5150 8450 5350
Connection ~ 8450 5350
Connection ~ 11700 7200
$Comp
L CONN_01X02 P1
U 1 1
P 9400 5950
F 0 "P1" H 9400 6100 50  0000 C CNN
F 1 "CONN_01X02" V 9500 5950 50  0000 C CNN
F 2 "Pin_Headers:Pin_Header_Straight_1x02" H 9400 5950 60  0001 C CNN
F 3 "" H 9400 5950 60  0000 C CNN
	1    9400 5950
	1    0    0    -1  
$EndComp
Wire Wire Line
	8650 5600 8650 5900
Wire Wire Line
	8650 5900 9200 5900
Connection ~ 8650 5600
Wire Wire Line
	8650 6300 8650 6000
Wire Wire Line
	8650 6000 9200 6000
Connection ~ 8650 6300
$Comp
L CONN_01X02 P2
U 1 1
P 10150 5950
F 0 "P2" H 10150 6100 50  0000 C CNN
F 1 "CONN_01X02" V 10250 5950 50  0000 C CNN
F 2 "Pin_Headers:Pin_Header_Straight_1x02" H 10150 5950 60  0001 C CNN
F 3 "" H 10150 5950 60  0000 C CNN
	1    10150 5950
	1    0    0    -1  
$EndComp
Wire Wire Line
	8450 6550 8450 6700
Wire Wire Line
	8450 6700 9800 6700
Wire Wire Line
	9800 6700 9800 6000
Wire Wire Line
	9800 6000 9950 6000
Connection ~ 8450 6550
Wire Wire Line
	9950 5900 9800 5900
Wire Wire Line
	9800 5900 9800 5150
Connection ~ 9800 5150
$Comp
L LM317T U6
U 1 1
P 13100 2400
F 0 "U6" H 12900 2600 40  0000 C CNN
F 1 "LM317T" H 13100 2600 40  0000 L CNN
F 2 "Transistors_TO-220:TO-220_Neutral123_Horizontal" H 13100 2500 30  0000 C CIN
F 3 "" H 13100 2400 60  0000 C CNN
	1    13100 2400
	1    0    0    -1  
$EndComp
$Comp
L D D3
U 1 1
P 13100 2000
F 0 "D3" H 13100 2100 50  0000 C CNN
F 1 "1N4001" H 13100 1900 50  0000 C CNN
F 2 "Diodes_ThroughHole:Diode_DO-41_SOD81_Horizontal_RM10" H 13100 2000 60  0001 C CNN
F 3 "" H 13100 2000 60  0000 C CNN
	1    13100 2000
	1    0    0    -1  
$EndComp
$Comp
L C C14
U 1 1
P 12600 2600
F 0 "C14" H 12625 2700 50  0000 L CNN
F 1 "100n" H 12625 2500 50  0000 L CNN
F 2 "Capacitors_SMD:C_0603" H 12638 2450 30  0001 C CNN
F 3 "" H 12600 2600 60  0000 C CNN
	1    12600 2600
	1    0    0    -1  
$EndComp
$Comp
L C C13
U 1 1
P 12350 2600
F 0 "C13" H 12375 2700 50  0000 L CNN
F 1 "10u" H 12375 2500 50  0000 L CNN
F 2 "Capacitors_SMD:C_0603" H 12388 2450 30  0001 C CNN
F 3 "" H 12350 2600 60  0000 C CNN
	1    12350 2600
	1    0    0    -1  
$EndComp
$Comp
L GND #PWR024
U 1 1
P 12600 2800
F 0 "#PWR024" H 12600 2550 50  0001 C CNN
F 1 "GND" H 12600 2650 50  0000 C CNN
F 2 "" H 12600 2800 60  0000 C CNN
F 3 "" H 12600 2800 60  0000 C CNN
	1    12600 2800
	1    0    0    -1  
$EndComp
$Comp
L GND #PWR025
U 1 1
P 12350 2800
F 0 "#PWR025" H 12350 2550 50  0001 C CNN
F 1 "GND" H 12350 2650 50  0000 C CNN
F 2 "" H 12350 2800 60  0000 C CNN
F 3 "" H 12350 2800 60  0000 C CNN
	1    12350 2800
	1    0    0    -1  
$EndComp
Wire Wire Line
	12350 2800 12350 2750
Wire Wire Line
	12600 2800 12600 2750
Wire Wire Line
	12600 2000 12600 2450
Wire Wire Line
	12350 2100 12350 2450
Connection ~ 12600 2350
Wire Wire Line
	12600 2000 12950 2000
$Comp
L R R16
U 1 1
P 13600 2600
F 0 "R16" V 13680 2600 50  0000 C CNN
F 1 "205R" V 13600 2600 50  0000 C CNN
F 2 "Resistors_ThroughHole:Resistor_Horizontal_RM10mm" V 13530 2600 30  0001 C CNN
F 3 "" H 13600 2600 30  0000 C CNN
	1    13600 2600
	1    0    0    -1  
$EndComp
$Comp
L R R17
U 1 1
P 13600 3000
F 0 "R17" V 13680 3000 50  0000 C CNN
F 1 "2k26" V 13600 3000 50  0000 C CNN
F 2 "Resistors_ThroughHole:Resistor_Horizontal_RM10mm" V 13530 3000 30  0001 C CNN
F 3 "" H 13600 3000 30  0000 C CNN
	1    13600 3000
	1    0    0    -1  
$EndComp
$Comp
L C C20
U 1 1
P 13850 3000
F 0 "C20" H 13875 3100 50  0000 L CNN
F 1 "10u" H 13875 2900 50  0000 L CNN
F 2 "Capacitors_SMD:C_0603" H 13888 2850 30  0001 C CNN
F 3 "" H 13850 3000 60  0000 C CNN
	1    13850 3000
	1    0    0    -1  
$EndComp
$Comp
L D D4
U 1 1
P 13850 2600
F 0 "D4" H 13850 2700 50  0000 C CNN
F 1 "1N4001" H 13850 2500 50  0000 C CNN
F 2 "Diodes_ThroughHole:Diode_DO-41_SOD81_Horizontal_RM10" H 13850 2600 60  0001 C CNN
F 3 "" H 13850 2600 60  0000 C CNN
	1    13850 2600
	0    1    1    0   
$EndComp
$Comp
L C C21
U 1 1
P 14200 2800
F 0 "C21" H 14225 2900 50  0000 L CNN
F 1 "1u" H 14225 2700 50  0000 L CNN
F 2 "Capacitors_SMD:C_0603" H 14238 2650 30  0001 C CNN
F 3 "" H 14200 2800 60  0000 C CNN
	1    14200 2800
	1    0    0    -1  
$EndComp
Wire Wire Line
	13500 2350 14200 2350
Wire Wire Line
	13600 2000 13600 2450
Wire Wire Line
	13850 2150 13850 2450
Connection ~ 13600 2350
Wire Wire Line
	14200 2100 14200 2650
Connection ~ 13850 2350
Wire Wire Line
	13850 2750 13850 2850
Wire Wire Line
	13600 2750 13600 2850
Wire Wire Line
	13100 2800 13850 2800
Wire Wire Line
	13100 2800 13100 2650
Connection ~ 13600 2800
$Comp
L GND #PWR026
U 1 1
P 13850 3250
F 0 "#PWR026" H 13850 3000 50  0001 C CNN
F 1 "GND" H 13850 3100 50  0000 C CNN
F 2 "" H 13850 3250 60  0000 C CNN
F 3 "" H 13850 3250 60  0000 C CNN
	1    13850 3250
	1    0    0    -1  
$EndComp
Wire Wire Line
	13850 3250 13850 3150
Wire Wire Line
	13600 3200 14200 3200
Wire Wire Line
	13600 3200 13600 3150
Connection ~ 13850 3200
Wire Wire Line
	14200 3200 14200 2950
Wire Wire Line
	13250 2000 13600 2000
$Comp
L +15V #PWR027
U 1 1
P 13850 2150
F 0 "#PWR027" H 13850 2000 50  0001 C CNN
F 1 "+15V" H 13850 2290 50  0000 C CNN
F 2 "" H 13850 2150 60  0000 C CNN
F 3 "" H 13850 2150 60  0000 C CNN
	1    13850 2150
	1    0    0    -1  
$EndComp
$Comp
L CONN_01X01 P5
U 1 1
P 12350 1900
F 0 "P5" H 12350 2000 50  0000 C CNN
F 1 "CONN_01X01" V 12450 1900 50  0000 C CNN
F 2 "Pin_Headers:Pin_Header_Straight_1x01" H 12350 1900 60  0001 C CNN
F 3 "" H 12350 1900 60  0000 C CNN
	1    12350 1900
	0    -1   -1   0   
$EndComp
Connection ~ 12350 2350
$Comp
L CONN_01X01 P4
U 1 1
P 11750 1900
F 0 "P4" H 11750 2000 50  0000 C CNN
F 1 "CONN_01X01" V 11850 1900 50  0000 C CNN
F 2 "Pin_Headers:Pin_Header_Straight_1x01" H 11750 1900 60  0001 C CNN
F 3 "" H 11750 1900 60  0000 C CNN
	1    11750 1900
	0    -1   -1   0   
$EndComp
Wire Wire Line
	12250 2350 12700 2350
$Comp
L GND #PWR028
U 1 1
P 11750 2200
F 0 "#PWR028" H 11750 1950 50  0001 C CNN
F 1 "GND" H 11750 2050 50  0000 C CNN
F 2 "" H 11750 2200 60  0000 C CNN
F 3 "" H 11750 2200 60  0000 C CNN
	1    11750 2200
	1    0    0    -1  
$EndComp
Wire Wire Line
	11750 2200 11750 2100
$Comp
L CONN_01X01 P6
U 1 1
P 14200 1900
F 0 "P6" H 14200 2000 50  0000 C CNN
F 1 "CONN_01X01" V 14300 1900 50  0000 C CNN
F 2 "Pin_Headers:Pin_Header_Straight_1x01" H 14200 1900 60  0001 C CNN
F 3 "" H 14200 1900 60  0000 C CNN
	1    14200 1900
	0    -1   -1   0   
$EndComp
Connection ~ 14200 2350
Connection ~ 13850 2800
Text GLabel 12250 2350 0    60   Input ~ 0
VIN
Text Notes 5850 6950 0    60   ~ 0
bridge R12 if \nnot populated
Text Notes 750  9200 0    160  ~ 32
parts with a question mark after the value are optional\npopulate either U2 or U3/U4
$EndSCHEMATC
